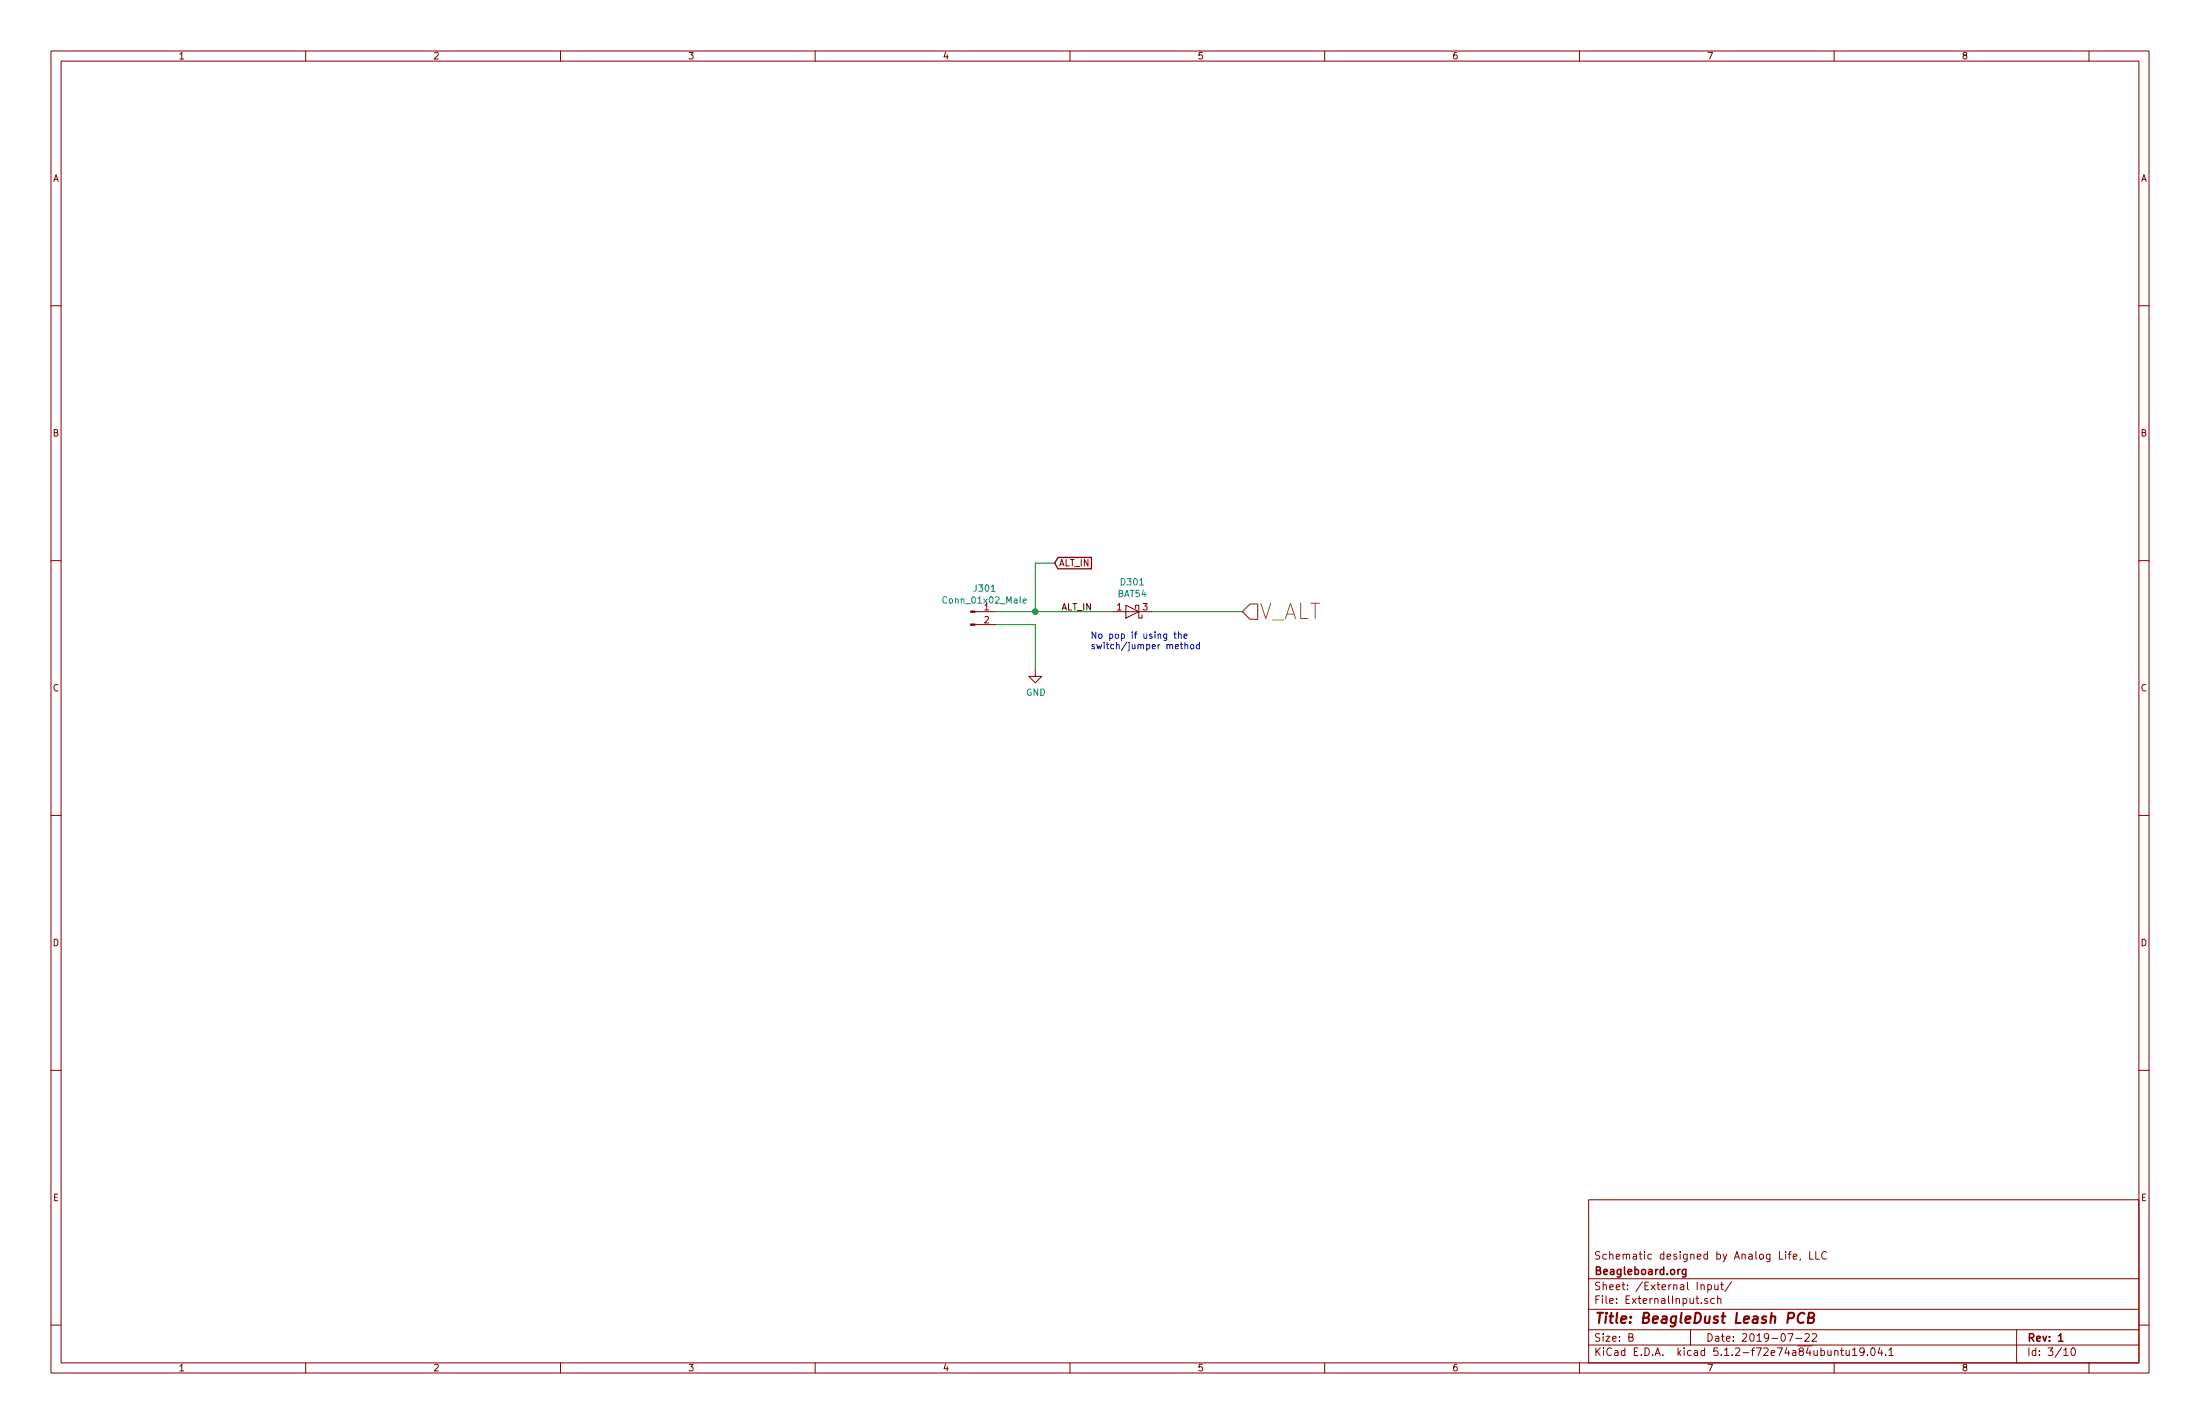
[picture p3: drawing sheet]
EESchema Schematic File Version 4
LIBS:LeashPCB-cache
EELAYER 29 0
EELAYER END
$Descr B 17000 11000
encoding utf-8
Sheet 3 10
Title "BeagleDust Leash PCB"
Date "2019-07-22"
Rev "1"
Comp "Beagleboard.org"
Comment1 "Schematic designed by Analog Life, LLC"
Comment2 ""
Comment3 ""
Comment4 ""
$EndDescr
$Comp
L Connector:Conn_01x02_Male J?
U 1 1
P 7500 4725
AR Path="/5D080251" Ref="J?"  Part="1" 
AR Path="/5D0603E8/5D080251" Ref="J301"  Part="1" 
F 0 "J301" H 7608 4906 50  0000 C CNN
F 1 "Conn_01x02_Male" H 7608 4815 50  0000 C CNN
F 2 "Connector_JST:JST_PH_S2B-PH-SM4-TB_1x02-1MP_P2.00mm_Horizontal" H 7500 4725 50  0001 C CNN
F 3 "~" H 7500 4725 50  0001 C CNN
F 4 "0.03" H 7500 4725 50  0001 C CNN "Standard Price"
F 5 "https://lcsc.com/product-detail/Wire-To-Board-Wire-To-Wire-Connector_Boom-Precision-Elec-PH2-0-2PWB-2P-pitch2-0mm-Horizontal_C47647.html" H 7500 4725 50  0001 C CNN "Link1"
	1    7500 4725
	1    0    0    -1  
$EndComp
Wire Wire Line
	7700 4825 8000 4825
$Comp
L power:GND #PWR?
U 1 1
P 8000 5175
AR Path="/5D080259" Ref="#PWR?"  Part="1" 
AR Path="/5D0603E8/5D080259" Ref="#PWR0301"  Part="1" 
F 0 "#PWR0301" H 8000 4925 50  0001 C CNN
F 1 "GND" H 8005 5002 50  0000 C CNN
F 2 "" H 8000 5175 50  0001 C CNN
F 3 "" H 8000 5175 50  0001 C CNN
	1    8000 5175
	1    0    0    -1  
$EndComp
Wire Wire Line
	8000 4825 8000 5175
Wire Wire Line
	7700 4725 8000 4725
Wire Wire Line
	8900 4725 9600 4725
Text HLabel 9600 4725 2    118  Input ~ 0
V_ALT
Text Label 8200 4725 0    50   ~ 0
ALT_IN
$Comp
L Diode:BAT54W D301
U 1 1
P 8750 4725
F 0 "D301" H 8750 4500 50  0000 C CNN
F 1 "BAT54" H 8750 4591 50  0000 C CNN
F 2 "" H 8750 4550 50  0001 C CNN
F 3 "" H 8750 4725 50  0001 C CNN
	1    8750 4725
	-1   0    0    1   
$EndComp
Text GLabel 8150 4350 2    50   Input ~ 0
ALT_IN
Wire Wire Line
	8150 4350 8000 4350
Wire Wire Line
	8000 4350 8000 4725
Connection ~ 8000 4725
Wire Wire Line
	8000 4725 8600 4725
Text Notes 8425 5025 0    50   ~ 0
No pop if using the \nswitch/jumper method
$EndSCHEMATC
